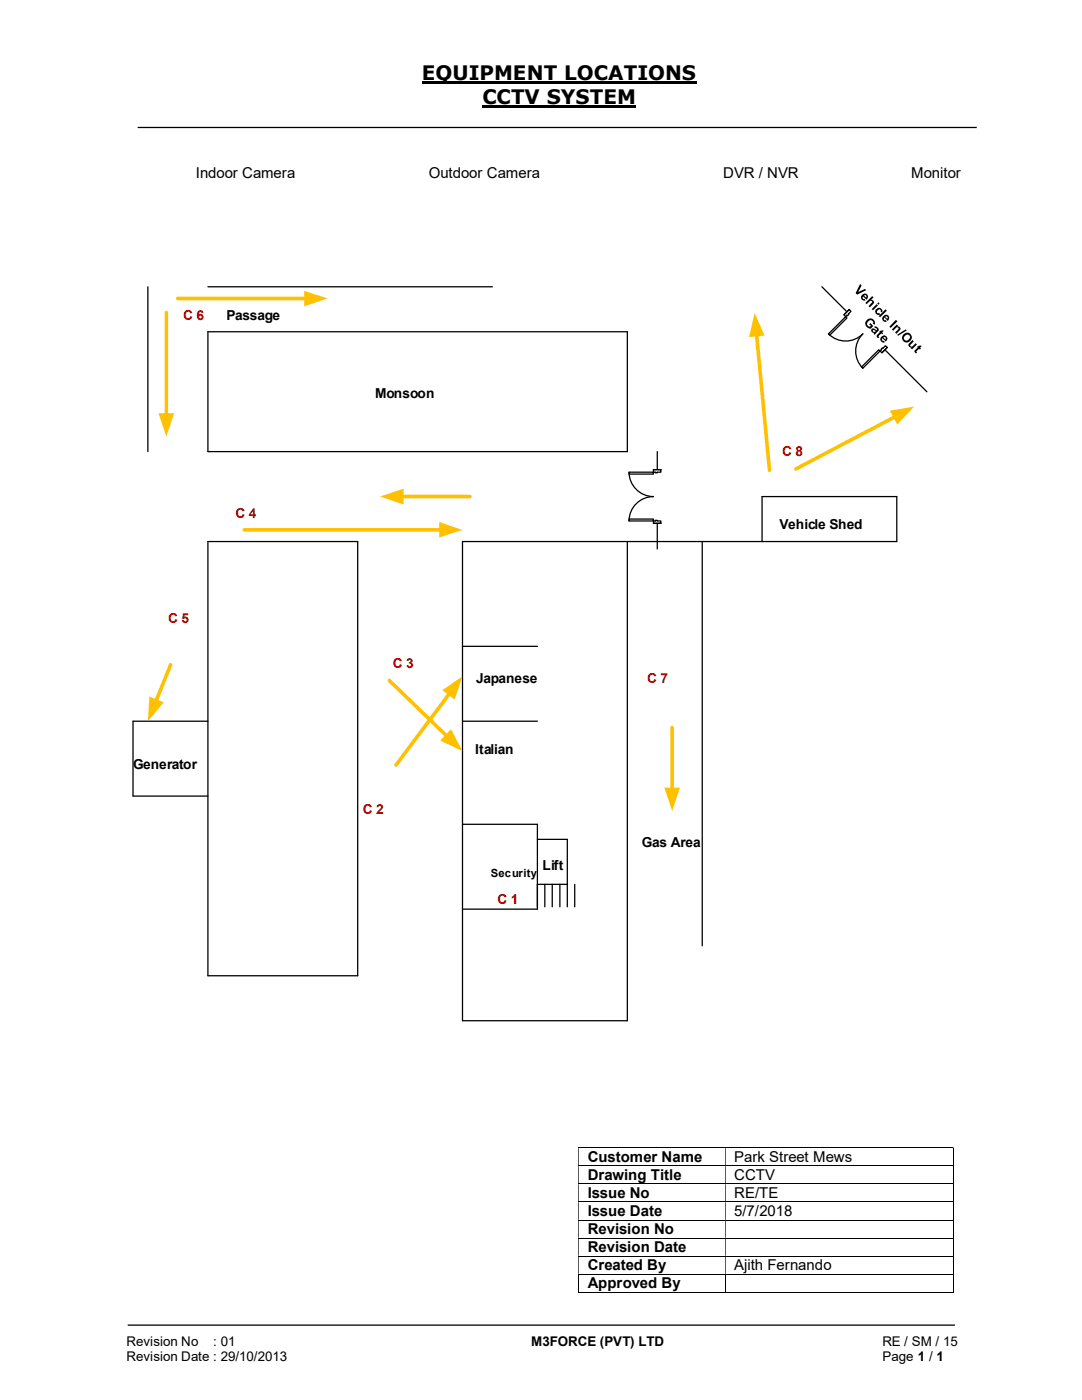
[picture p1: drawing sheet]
<svg xmlns="http://www.w3.org/2000/svg" width="216mm" height="279mm" viewBox="0 0 216 279" stroke-linecap="round" stroke-linejoin="round" font-family="sans-serif">
<path d="M84.2 16.4h54.8M96.3 21.3h30.7" fill="none" stroke="#000" stroke-width=".42"/>
<g fill="none" stroke="#000" stroke-width=".25">
<path d="M27.5 25.4h167.4M29.5 57.2v32.9M41.5 57.2h56.8M164 57.2l21 21M41.5 66.2h83.7v23.9h-83.7zM131.1 90.1v19.5M41.5 108.1h29.9v86.6h-29.9zM125.2 108.1v95.6h-32.9v-95.6h86.6v-9h-26.8v9M140.1 108.1v80.7M92.3 129h14.9M41.5 143.9h-15v15h15M92.3 143.9h14.9"/>
<path d="M92.3 164.5h14.9v16.9h-14.9M107.2 167.5h6v9h-6M25.5 264.5h165"/>
</g>
<g fill="none" stroke="#000" stroke-width=".2">
<path d="M115.4 229.1h74.7M115.4 232.7h74.7M115.4 236.3h74.7M115.4 239.9h74.7M190.2 229.2v3.4M190.2 232.7v3.5M190.2 236.3v3.5M190.2 239.9v3.5M115.4 243.5h74.7M115.4 247.1h74.7M115.4 250.7h74.7M115.4 254.3h74.7"/>
<path d="M115.4 257.9h29.3M115.5 254.4v3.6M144.8 254.4v3.6M144.8 257.9h45.3M190.2 243.6v3.4M190.2 247.1v3.5M190.2 250.8v3.4M190.2 254.4v3.6"/>
</g>
<g fill="#000">
<path d="M190.1 229h.2v.2h-.2zM115.4 229.2h.1v3.4h-.1zM144.7 229.2h.1v3.4h-.1z" fill-rule="evenodd"/>
<path d="M190.1 232.6h.2v.1h-.2zM115.4 232.7h.1v3.5h-.1zM144.7 232.7h.1v3.5h-.1z" fill-rule="evenodd"/>
<path d="M190.1 236.2h.2v.1h-.2zM115.4 236.3h.1v3.5h-.1zM144.7 236.3h.1v3.5h-.1z" fill-rule="evenodd"/>
<path d="M190.1 239.8h.2v.1h-.2zM115.4 239.9h.1v3.5h-.1zM144.7 239.9h.1v3.5h-.1z" fill-rule="evenodd"/>
<path d="M190.1 243.4h.2v.2h-.2zM115.4 243.6h.1v3.4h-.1zM144.7 243.6h.1v3.4h-.1z" fill-rule="evenodd"/>
<path d="M190.1 247h.2v.1h-.2zM115.4 247.1h.1v3.5h-.1zM144.7 247.1h.1v3.5h-.1z" fill-rule="evenodd"/>
<path d="M190.1 250.6h.2v.2h-.2zM115.4 250.8h.1v3.4h-.1zM144.7 250.8h.1v3.4h-.1z" fill-rule="evenodd"/>
</g>
<path d="M190.1 254.2h.2v.2h-.2zM190.1 257.9h.2v.1h-.2z" fill="#000"/>
<path d="M130.3 93.7h1.7v10.7h-1.7z" fill-rule="evenodd" fill="#fff"/>
<path d="M130.3 93.7h1.7v10.7h-1.7z" fill="none" stroke="#fff" stroke-width=".25"/>
<path d="M130.4 93.7v.5h1.5v-.5zM130.4 104h1.5v.4h-1.5z" fill-rule="evenodd" fill="#fff"/>
<path d="M130.8 94.2h-.4v-.5h1.5v.5h-.8M130.8 104h-.4v.4h1.5v-.4h-.8" fill="none" stroke="#000" stroke-width=".25"/>
<path d="M130.8 94.2v.2h.3v-.2zM130.8 103.8h.3v.2h-.3z" fill-rule="evenodd" fill="#fff"/>
<path d="M125.5 94.2a4.9 4.9 0 0 0 4.9 4.9 4.9 4.9 0 0 0-4.9 4.9M130.4 93.7h1.5M130.8 94.2v.2h.3v-.2M130.4 104.4h1.5M130.8 104v-.2h.3v.2" fill="none" stroke="#000" stroke-width=".25"/>
<path d="M125.5 103.6h4.9v.4h-4.9z" fill="#fff"/>
<path d="M125.5 103.6h4.9v.4h-4.9z" fill="none" stroke="#000" stroke-width=".25"/>
<path d="M125.5 94.2h4.9v.4h-4.9z" fill="#fff"/>
<path d="M125.5 94.2h4.9v.4h-4.9z" fill="none" stroke="#000" stroke-width=".25"/>
<path d="M168.4 62.9l1.1-1.1 7.5 7.5-1.1 1.1z" fill-rule="evenodd" fill="#fff"/>
<path d="M168.4 62.9l1.1-1.1 7.5 7.5-1.1 1.1z" fill="none" stroke="#fff" stroke-width=".25"/>
<path d="M169.5 61.8l-1.1 1 .3 .4 1.1-1.1zM175.6 70.1l1.1-1.1 .3 .3-1 1.1z" fill-rule="evenodd" fill="#fff"/>
<path d="M169.3 62.7l.5-.6-.3-.3-1.1 1 .3 .4 .3-.3M176.1 69.6l.6-.6 .3 .3-1 1.1-.4-.3 .3-.3" fill="none" stroke="#000" stroke-width=".25"/>
<path d="M169 62.9l.1 .1 .3-.3h-.1zM176.1 69.4v.2l-.2 .2-.1-.1z" fill-rule="evenodd" fill="#fff"/>
<path d="M165.3 66.6a4.8 4.8 0 0 0 6.9 0 4.8 4.8 0 0 0 0 6.9M169.3 62.7h.1l-.3 .3-.1-.1M169.5 61.8l-1.1 1M176.1 69.6v-.2l-.3 .3 .1 .1M177 69.3l-1 1.1" fill="none" stroke="#000" stroke-width=".25"/>
<path d="M175.3 69.8l.3 .3-3.4 3.4-.3-.3z" fill-rule="evenodd" fill="#fff"/>
<path d="M175.3 69.8l.3 .3-3.4 3.4-.3-.3z" fill="none" stroke="#000" stroke-width=".25"/>
<path d="M165.3 66.6l3.4-3.4 .3 .3-3.4 3.4z" fill-rule="evenodd" fill="#fff"/>
<path d="M165.3 66.6l3.4-3.4 .3 .3-3.4 3.4zM108.7 176.5v4.5M110.2 176.5v4.5M111.7 176.5v4.5M113.2 176.5v4.5M114.7 176.5v4.5" fill="none" stroke="#000" stroke-width=".25"/>
<path d="M80.1 99.1h13.7" fill="none" stroke="#ffc000" stroke-width=".72"/>
<path d="M75.9 99.1l4.6-1.6v3.2z" fill="#ffc000"/>
<path d="M178.6 83.1l-19.8 10.5" fill="none" stroke="#ffc000" stroke-width=".72"/>
<path d="M177.5 82l4.9-.8-3.4 3.5z" fill="#ffc000"/>
<path d="M151 66.7l2.5 27.2" fill="none" stroke="#ffc000" stroke-width=".72"/>
<path d="M150.6 62.5l2 4.5-3.1 .3z" fill="#ffc000"/>
<path d="M134.1 145.2v12.4" fill="none" stroke="#ffc000" stroke-width=".72"/>
<path d="M132.6 157.2h3.1l-1.6 4.6z" fill="#ffc000"/>
<path d="M33.2 62.4v20.4" fill="none" stroke="#ffc000" stroke-width=".72"/>
<path d="M31.6 82.5h3.2l-1.6 4.6z" fill="#ffc000"/>
<path d="M35.5 59.6h25.6" fill="none" stroke="#ffc000" stroke-width=".72"/>
<path d="M60.7 58l4.7 1.6-4.7 1.5z" fill="#ffc000"/>
<path d="M34 132.7l-2.9 7.3" fill="none" stroke="#ffc000" stroke-width=".72"/>
<path d="M29.8 139l2.9 1.2-3.2 3.7z" fill="#ffc000"/>
<path d="M48.7 105.7h39.3" fill="none" stroke="#ffc000" stroke-width=".72"/>
<path d="M87.6 104.2l4.7 1.5-4.7 1.6z" fill="#ffc000"/>
<path d="M77.7 135.8l11.5 11.1" fill="none" stroke="#ffc000" stroke-width=".72"/>
<path d="M90 145.5l2.3 4.4-4.5-2.1z" fill="#ffc000"/>
<path d="M89.7 138.4l-10.7 14.3" fill="none" stroke="#ffc000" stroke-width=".72"/>
<path d="M88.3 137.8l4-2.8-1.6 4.6z" fill="#ffc000"/>
<g fill="#000">
<path d="M179 66.8l1.7-1.1 .2 .3-1.7 1z"/>
<path d="M171.6 56.7l.3 .3-.7 1.3 1.4-.6 .2 .2-1.8 .9-.3-.3zM172 58.8a.66 .66 0 0 1 1.1 0 .66 .66 0 0 1-.2 1l-.6-.6a.27 .27 0 0 0-.1 .3 .27 .27 0 0 0 .3 .1l.2 .3a.65 .65 0 0 1-.8-.2 .65 .65 0 0 1 .1-.9zM172.5 58.9l-.1 .1 .4 .4 .1-.3zM172.7 60.5l1.3-1.4 .3 .3-.5 .5a.48 .48 0 0 1 .6 .3 .48 .48 0 0 1-.2 .5l-.6 .6-.3-.2 .7-.7a.28 .28 0 0 0-.2-.4 .28 .28 0 0 0-.4 .2l-.5 .5zM175.3 60.3l.2 .3-.2 .2-.3-.2zM173.9 61.7l1-1 .3 .3-1 .9zM174.7 61.8a.68 .68 0 0 1 .9-.3 .68 .68 0 0 1 .4 .9l-.3-.3v-.2a.4 .4 0 0 0-.6 0 .4 .4 0 0 0 .1 .6l.2-.1 .2 .3a.66 .66 0 0 1-.8-.1 .66 .66 0 0 1-.1-.8zM175.3 63.1l1.4-1.4 .3 .3-1.4 1.3zM176.3 63.1a.66 .66 0 0 1 1-.1 .66 .66 0 0 1-.2 1.1l-.6-.7a.28 .28 0 0 0-.1 .3 .28 .28 0 0 0 .3 .2l.3 .3a.65 .65 0 0 1-.9-.3 .65 .65 0 0 1 .2-.8zM176.6 63.2l.4 .4a.27 .27 0 0 0 0-.4 .27 .27 0 0 0-.4 0zM178.8 63.8l.3 .3-1.4 1.3-.2-.2zM178 65.7l.9-.9 .3 .2-.2 .2a.48 .48 0 0 1 .6 .2 .48 .48 0 0 1-.1 .6l-.6 .6-.3-.3 .6-.6a.26 .26 0 0 0 0-.4 .26 .26 0 0 0-.4 .1l-.6 .6z"/>
<path d="M173.1 63.7a.91 .91 0 0 1 1.1 0 .91 .91 0 0 1 .3 1.1l-.3-.2a.54 .54 0 0 0-.4-.7 .54 .54 0 0 0-.7 .4 .49 .49 0 0 0 0 .7 .49 .49 0 0 0 .7 0l-.4-.3 .3-.2 .5 .6-.5 .5a1.03 1.03 0 0 1-1-.7 1.03 1.03 0 0 1 .4-1.2zM173.9 65.7a.75 .75 0 0 1 1 .2 .26 .26 0 0 0 0-.3 .26 .26 0 0 0-.3-.1l-.2-.3a.6 .6 0 0 1 .8 .2 .6 .6 0 0 1-.1 .8l-.5 .6-.3-.2 .1-.1a.54 .54 0 0 1-.5-.8zM174.2 65.9a.25 .25 0 0 0 .1 .3 .25 .25 0 0 0 .4-.2zM175.6 66l.2 .1 .2-.2 .4 .1-.4 .3 .2 .2-.2 .2-.1-.2-.6 .5 .2 .3-.2 .2a.41 .41 0 0 1-.4-.4 .41 .41 0 0 1 .2-.4l.5-.4-.1-.1zM175.9 67.2a.65 .65 0 0 1 1 0 .65 .65 0 0 1-.2 1l-.6-.7-.1 .3 .1 .2h.3l.2 .3a.68 .68 0 0 1-.8-.3 .68 .68 0 0 1 .1-.8zM176.4 67.3l-.1 .1 .4 .4v-.4z"/>
<path d="M180 67.4a1 1 0 0 1 2 0 1 1 0 0 1-2 0zM180.6 67a.55 .55 0 0 0 0 .9 .55 .55 0 0 0 .9-.3 .52 .52 0 0 0-.2-.8 .52 .52 0 0 0-.7 .2zM181.4 68.5l.7-.6 .2 .2-.6 .6a.26 .26 0 0 0 0 .4 .26 .26 0 0 0 .3 .1l.7-.7 .3 .2-1 1-.3-.2 .2-.2a.5 .5 0 0 1-.6-.2 .5 .5 0 0 1 .1-.6zM183 69.2l.5-.3 .4 .1-.3 .4 .2 .2-.2 .2-.2-.2-.6 .5 .2 .2-.2 .2a.4 .4 0 0 1-.3-.3 .4 .4 0 0 1 .2-.4l.4-.5z"/>
</g>
<g font-size="4">
<text x="84.2" y="16">EQUIPMENT LOCATIONS</text>
<text x="96.3" y="20.8">CCTV SYSTEM</text>
</g>
<g font-size="3">
<text x="39.1" y="35.5">Indoor Camera</text>
<text x="85.6" y="35.5">Outdoor Camera</text>
<text x="144.3" y="35.5">DVR / NVR</text>
<text x="181.8" y="35.5">Monitor</text>
<text x="117.3" y="231.9">Customer Name</text>
<text x="146.5" y="231.9">Park Street Mews</text>
<text x="117.3" y="235.5">Drawing Title</text>
<text x="117.3" y="239.1">Issue No</text>
<text x="146.5" y="235.5">CCTV</text>
<text x="146.5" y="239.1">RE/TE</text>
<text x="117.3" y="242.7">Issue Date</text>
<text x="146.5" y="242.7">5/7/2018</text>
<text x="117.3" y="246.3">Revision No</text>
<text x="117.3" y="249.9">Revision Date</text>
<text x="117.3" y="253.5">Created By</text>
<text x="117.3" y="257.1">Approved By</text>
<text x="146.5" y="253.5">Ajith Fernando</text>
</g>
<g font-size="2.7" fill="#c00000">
<text x="36.5" y="63.8">C 6</text>
<text x="156.1" y="91.1">C 8</text>
<text x="47" y="103.3">C 4</text>
<text x="33.5" y="124.2">C 5</text>
<text x="78.4" y="133.2">C 3</text>
<text x="129.2" y="136.2">C 7</text>
<text x="72.4" y="162.4">C 2</text>
<text x="99.3" y="180.4">C 1</text>
</g>
<g font-size="2.7">
<text x="45.2" y="63.8">Passage</text>
<text x="74.8" y="79.4">Monsoon</text>
<text x="155.5" y="105.7">Vehicle Shed</text>
<text x="95" y="136.2">Japanese</text>
<text x="26.6" y="153.5">Generator</text>
<text x="94.8" y="150.5">Italian</text>
<text x="108.2" y="173.7">Lift</text>
<text x="128.1" y="169.1">Gas Area</text>
<text x="25.2" y="268.7">Revision No</text>
<text x="42.6" y="268.7">: 01</text>
<text x="106" y="268.7">M3FORCE (PVT) LTD</text>
<text x="176.1" y="268.7">RE / SM / 15</text>
<text x="25.2" y="271.7">Revision Date : 29/10/2013</text>
<text x="176.1" y="271.7">Page 1 / 1</text>
</g>
<text font-size="2.2" x="98" y="175">Security</text>
</svg>
